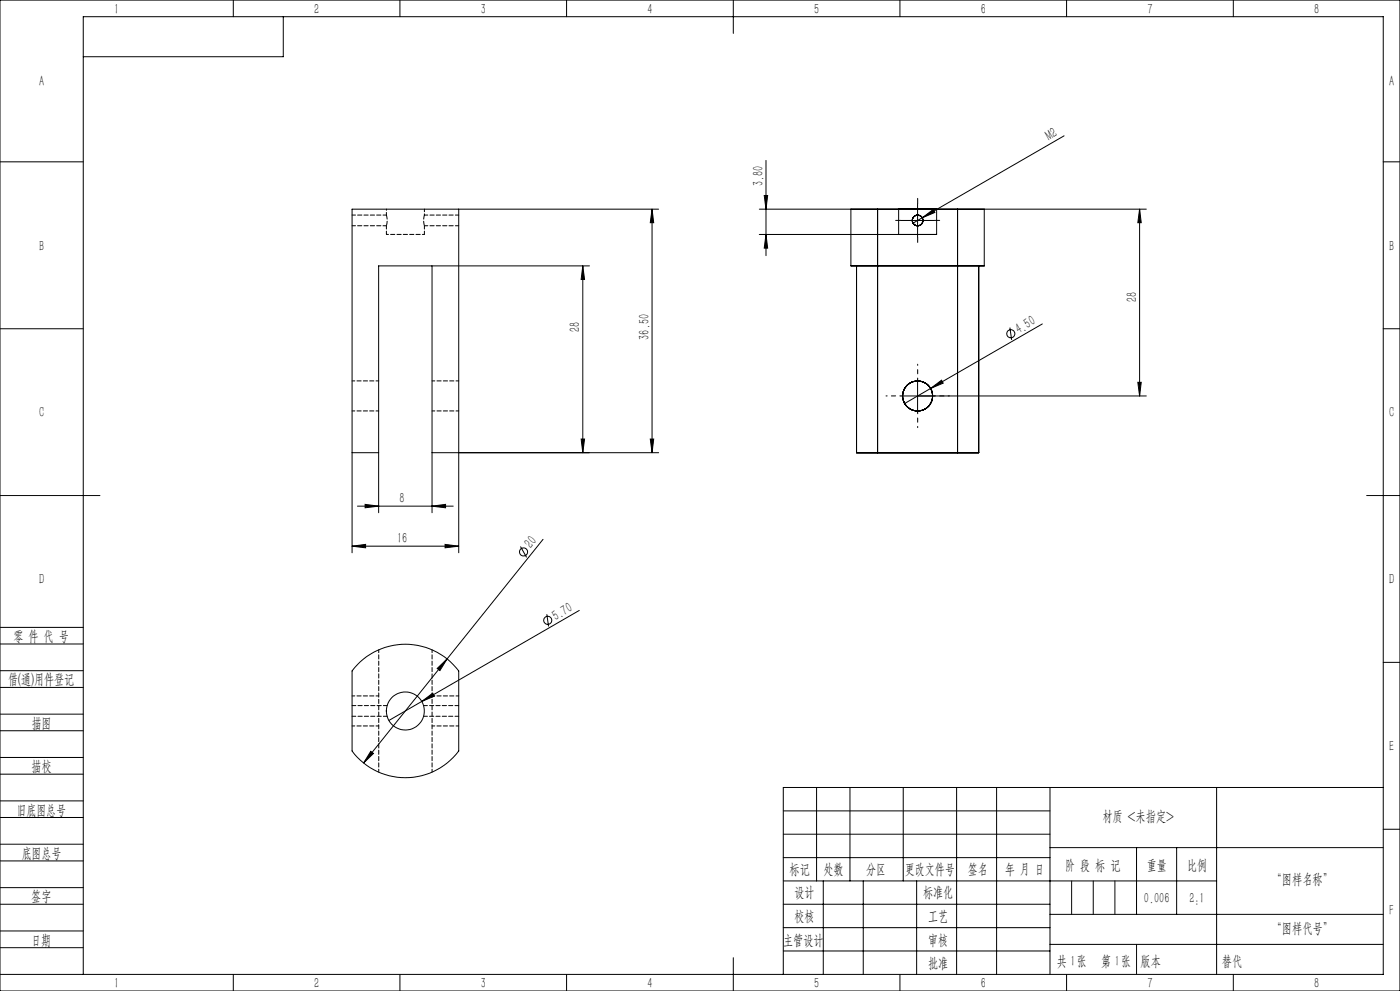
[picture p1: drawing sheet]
<svg xmlns="http://www.w3.org/2000/svg" width="420mm" height="297mm" viewBox="0 0 420 297" stroke-linecap="round" stroke-linejoin="round" font-family="sans-serif">
<g fill="none" stroke="#000" stroke-width=".3">
<path d="M0 0h420v297h-420zM70 0v5M85 5v12h-60M120 0v5M170 0v5M220 0v10M270 0v5M320 0v5M370 0v5M0 48.5h25M229.3 58.6h1l-.5 4.1zM229.8 48.1v28.5"/>
<path d="M319.2 40.7l-42.5 24.6M415 48.5h5M129.6 79.7h-16v74M129.6 79.7v74M129.6 79.7h47.2M137.6 62.7h-32v103M137.6 62.7v103M137.6 62.7h60M174.8 79.7v56M174.8 79.7l.6 4h-1.1zM195.6 62.7l.5 4h-1zM195.6 62.7v73"/>
<path d="M227.8 62.7h27.5v17M229.8 70.3l.5 4.1h-1zM255.3 62.7h8zM255.3 79.7h1.7zM257 79.7h36.6M257 79.7v56M263.3 62.7v73h-6.3M263.3 62.7h24M269.6 62.7h11.4zM269.6 70.3h11.4zM269.6 62.7v7.6h-41.8M270.3 66.1h10"/>
<path d="M275.3 61.1v10M276.7 65.3l3.3-2.5 .5 .9zM276.7 65.3l-2.8 1.6M281 62.7v7.6M287.3 62.7v73h6.3M287.3 62.7h8zM293.6 79.7h1.7zM293.6 79.7v56M341.9 62.7l.5 4h-1.1zM341.9 62.7v56M343.9 62.7h-48.6v17M0 98.5h25"/>
<path d="M303 98.2l.5 3.7M312.7 97.1l-33.5 19.3M415 98.5h5M270.3 118.7h73.6M275.3 113.7v10M279.2 116.4l3.3-2.5 .5 .9zM279.2 116.4l-7.8 4.5M341.3 114.6h1.1l-.5 4.1zM105.6 135.7h8M129.6 135.7h68M174.3 131.6h1.1l-.6 4.1zM195.1 131.6h1l-.5 4.1z"/>
<path d="M257 135.7h36.6M0 148.5h30M107.2 151.7h28.8M109.5 151.2l4.1 .5-4.1 .5zM129.6 151.7l4.1-.5v1zM410 148.5h10M105.6 163.7l4.1-.5v1zM105.6 163.7h32M133.5 163.2l4.1 .5-4.1 .5zM156.1 163.8l1.9 3.2M162.9 161.6l-28.8 35.9M0 193h25"/>
<path d="M0 188h25M107.2 199.2a20 20 0 0 1 30.4 1.9v24a20 20 0 0 1-32 0v-24zM134.1 197.5l-25 31.2M164 184.1l.6 3.6M173.8 182.9l-47.3 27.3M415 198.5h5M0 206h25M0 201h25M0 219h25M0 214h25M126.5 210.2l3.3-2.5 .5 .9zM126.5 210.2l-9.8 5.7"/>
<path d="M131.2 200.3l2.9-2.8-2.1 3.5zM0 232h25M0 227h25M111.2 225.2l.8 .6-2.9 2.9zM245 236v28M255 236v28M271 236v28M287 236v56M299 236v56M315 236v56M365 236v56M415 236h-180v56"/>
<path d="M0 245h25M0 240h25M0 258h25M0 253h25M235 243h80M235 250h80M235 257h80M315 254h100M341 254v20M353 254v20M415 248.5h5M0 271h25"/>
<path d="M0 266h25M0 279h25M235 271h80M235 264h130M235 278h80M247 264v28M259 264v28M275 264v28M315 274h100M0 284h25M0 292h415v-287h-390v287M70 292v5"/>
<path d="M120 292v5M170 292v5M220 287v10M235 285h80M270 292v5M315 283h100M320 292v5M370 292v5"/>
<circle cx="275.3" cy="66.1" r="1.6"/>
<circle cx="275.3" cy="66.1" r="1.59"/>
<circle cx="275.3" cy="118.7" r="4.5"/>
<circle cx="303.2" cy="100" r="1.21"/>
<circle cx="157.1" cy="165.4" r="1.22"/>
<circle cx="164.3" cy="185.9" r="1.21"/>
<circle cx="121.6" cy="213.1" r="5.7"/>
</g>
<path d="M270.3 118.7h-4.5M275.3 113.7v-4.5M280.3 118.7h4.5M275.3 123.7v4.5" fill="none" stroke="#000" stroke-width=".3" stroke-dasharray="30.5 1.3 1.3 1.3" stroke-dashoffset="30.1"/>
<path d="M270.3 66.1h-1.6M275.3 61.1v-1.6M275.3 71.1v1.6M280.3 66.1h1.6" fill="none" stroke="#000" stroke-width=".3" stroke-dasharray="30.5 1.3 1.3 1.3"/>
<path d="M321.5 264v10M328 264v10M334.5 264v10M341 283v9" fill="none" stroke="#0a0605" stroke-width=".3"/>
<g fill="#000">
<path d="M276.7 65.3l3.3-2.5 .5 .9zM279.2 116.4l3.3-2.5 .5 .9zM126.5 210.2l3.3-2.5 .5 .9z"/>
<path d="M174.8 79.7l.6 4h-1.1zM174.3 131.6h1.1l-.6 4.1zM229.3 58.6h1l-.5 4.1zM229.8 70.3l.5 4.1h-1z"/>
<path d="M341.3 114.6h1.1l-.5 4.1zM341.9 62.7l.5 4h-1.1z"/>
<path d="M195.1 131.6h1l-.5 4.1zM195.6 62.7l.5 4h-1z"/>
<path d="M109.5 151.2l4.1 .5-4.1 .5zM129.6 151.7l4.1-.5v1z"/>
<path d="M133.5 163.2l4.1 .5-4.1 .5zM105.6 163.7l4.1-.5v1z"/>
<path d="M111.2 225.2l-2.1 3.5 2.9-2.9zM131.2 200.3l.8 .7 2.1-3.5z"/>
</g>
<path d="M115.9 70.3h11.4" fill="none" stroke="#000" stroke-width=".3" stroke-dasharray="1.3 .6" stroke-dashoffset=".7"/>
<path d="M115.9 67.7l.2-1.5-.1-1.6M127.3 64.6l-.2 1.6 .2 1.5" fill="none" stroke="#000" stroke-width=".3" stroke-dasharray="1.3 .6" stroke-dashoffset="-.1"/>
<path d="M115.9 67.7v2.6M127.3 70.3v-2.6" fill="none" stroke="#000" stroke-width=".3" stroke-dasharray="1.3 .6" stroke-dashoffset=".3"/>
<path d="M115.9 62.7v1.8M127.3 64.5v-1.8" fill="none" stroke="#000" stroke-width=".3" stroke-dasharray="1.3 .6" stroke-dashoffset=".9"/>
<path d="M113.6 114.2h-8M137.6 114.2h-8M105.6 123.2h8M129.6 123.2h8M113.6 194.7v36.7M129.6 194.7v36.7M105.6 217.6h8M113.6 208.6h-8M129.6 217.6h8M137.6 208.6h-8" fill="none" stroke="#000" stroke-width=".3" stroke-dasharray="1.3 .6" stroke-dashoffset=".4"/>
<path d="M105.6 67.7h10.3M115.9 64.5h-10.3M127.3 67.7h10.3M137.6 64.5h-10.3" fill="none" stroke="#000" stroke-width=".3" stroke-dasharray="1.3 .6" stroke-dashoffset=".2"/>
<path d="M105.6 214.7h10.5M116.1 211.5h-10.5M127.1 214.7h10.5M137.6 211.5h-10.5" fill="none" stroke="#000" stroke-width=".3" stroke-dasharray="1.3 .6" stroke-dashoffset=".1"/>
<g font-size="4.4">
<text x="34.2" y="4.2">1</text>
<text x="94.2" y="4.2">2</text>
<text x="144.2" y="4.2">3</text>
<text x="194.2" y="4.2">4</text>
<text x="244.2" y="4.2">5</text>
<text x="294.2" y="4.2">6</text>
<text x="344.2" y="4.2">7</text>
<text x="394.2" y="4.2">8</text>
<text x="11.7" y="25.9">A</text>
<text x="416.7" y="25.9">A</text>
<text x="314.7" y="42.3" transform="rotate(-30 314.7 42.3)">M2</text>
<text x="228.9" y="55.7" transform="rotate(-90 228.9 55.7)">3.80</text>
<text x="11.7" y="75.1">B</text>
<text x="416.7" y="75.1">B</text>
<text x="341" y="90.5" transform="rotate(-90 341 90.5)">28</text>
<text x="174" y="99.5" transform="rotate(-90 174 99.5)">28</text>
<text x="194.7" y="101.8" transform="rotate(-90 194.7 101.8)">36.50</text>
<text x="305.6" y="100.1" transform="rotate(-30 305.6 100.1)">4.50</text>
<text x="11.7" y="125.1">C</text>
<text x="416.7" y="125.1">C</text>
<text x="119.8" y="150.8">8</text>
<text x="119.1" y="162.8">16</text>
<text x="159.4" y="164.7" transform="rotate(-51 159.4 164.7)">20</text>
<text x="11.7" y="175.1">D</text>
<text x="416.7" y="175.1">D</text>
<text x="166.7" y="186" transform="rotate(-30 166.7 186)">5.70</text>
<text x="4" y="192">零 件 代 号</text>
<text x="2.5" y="205.1">借(通)用件登记</text>
<text x="9.5" y="218.1">描图</text>
<text x="416.7" y="225.1">E</text>
<text x="9.5" y="231.1">描校</text>
<text x="5" y="244.2">旧底图总号</text>
<text x="330.7" y="246.2">材质 &lt;未指定&gt;</text>
<text x="6.5" y="257.2">底图总号</text>
<text x="236.9" y="261.9">标记</text>
<text x="247.1" y="261.9">处数</text>
<text x="259.9" y="261.9">分区</text>
<text x="271.5" y="261.9">更改文件号</text>
<text x="290.4" y="261.9">签名</text>
<text x="301.5" y="261.9">年 月 日</text>
<text x="319.5" y="260.6">阶 段 标 记</text>
<text x="344" y="260.6">重量</text>
<text x="356.1" y="260.6">比例</text>
<text x="238.3" y="268.9">设计</text>
<text x="276.9" y="268.9">标准化</text>
<text x="381.5" y="264.8">“图样名称”</text>
<text x="9.4" y="270.1">签字</text>
<text x="343.2" y="270.7">0.006</text>
<text x="356.8" y="270.7">2:1</text>
<text x="416.8" y="274.4">F</text>
<text x="238.3" y="276.1">校核</text>
<text x="278.4" y="276">工艺</text>
<text x="381.5" y="279.6">“图样代号”</text>
<text x="9.4" y="283.2">日期</text>
<text x="234.9" y="283.3">主管设计</text>
<text x="278.4" y="283.3">审核</text>
<text x="278.4" y="290.2">批准</text>
<text x="317.1" y="289.4">共 张</text>
<text x="321.1" y="289.4">1</text>
<text x="330.3" y="289.4">第 张</text>
<text x="334.5" y="289.4">1</text>
<text x="342.1" y="289.4">版本</text>
<text x="34.2" y="296.2">1</text>
<text x="94.2" y="296.2">2</text>
<text x="144.2" y="296.2">3</text>
<text x="194.2" y="296.2">4</text>
<text x="244.2" y="296.2">5</text>
<text x="294.2" y="296.2">6</text>
<text x="344.2" y="296.2">7</text>
<text x="394.2" y="296.2">8</text>
</g>
<text font-size="4.4" fill="#0a0605" x="366.6" y="289.4">替代</text>
</svg>
